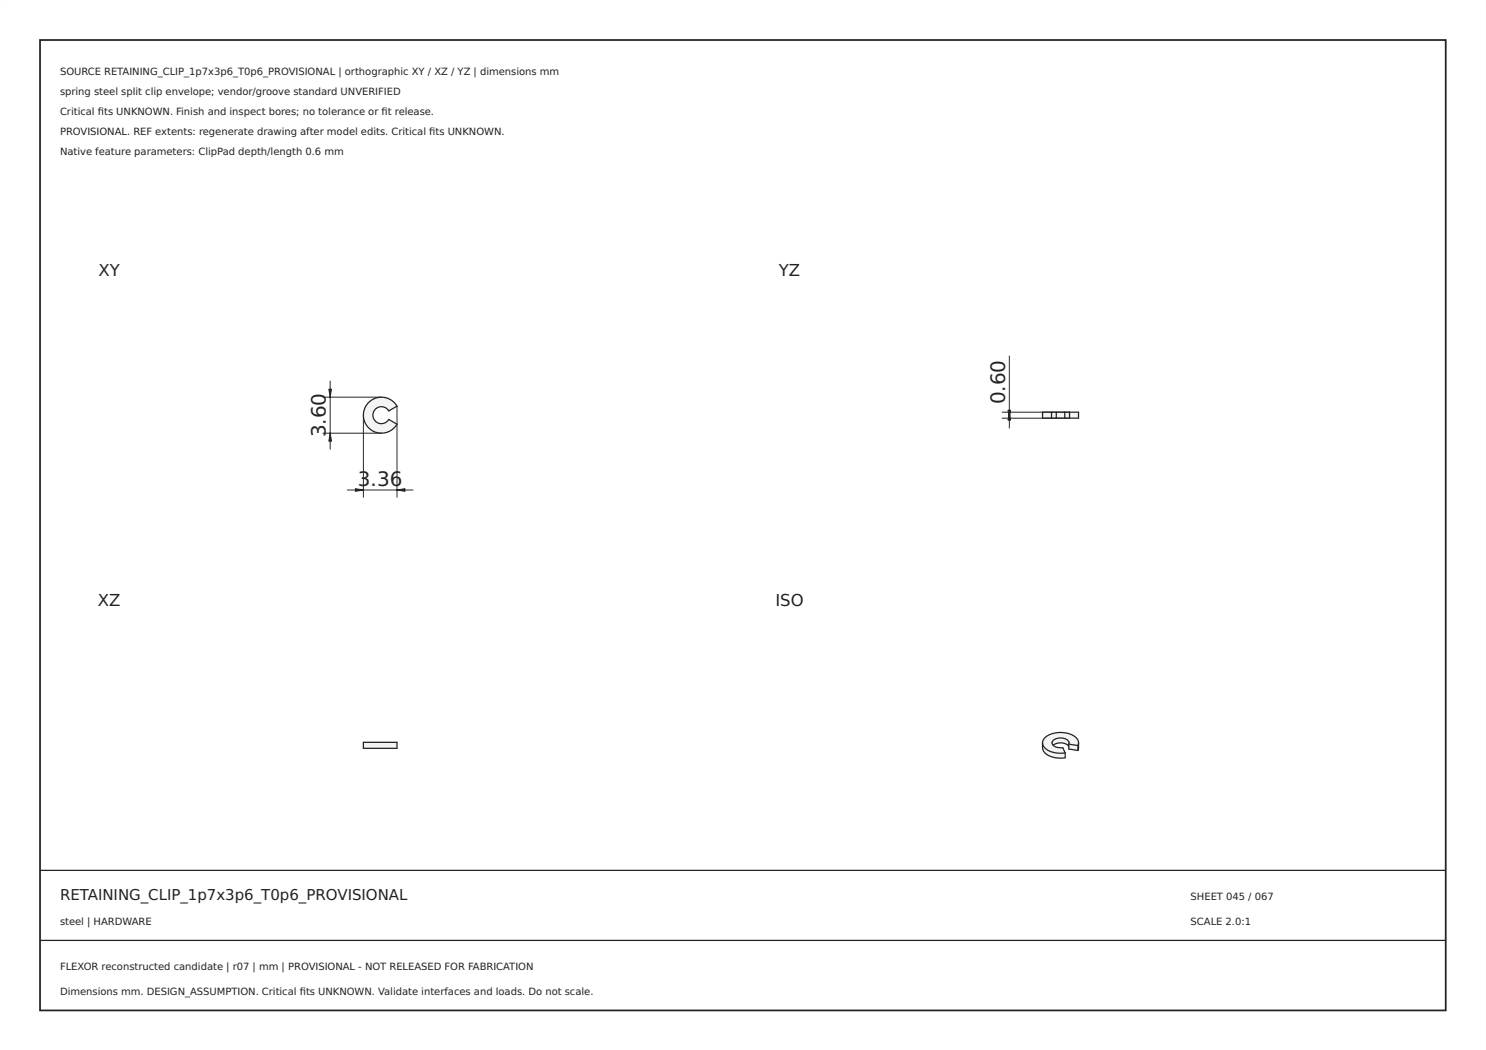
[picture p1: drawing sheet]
<svg xmlns="http://www.w3.org/2000/svg" width="297mm" height="210mm" viewBox="0 0 297 210" stroke-linecap="round" stroke-linejoin="round" font-family="sans-serif">
<path d="M0 0h297v210h-297zM0 0v210h297v-210z" fill="#000"/>
<path d="M8 8h281v194h-281z" fill="none" stroke="#222" stroke-width=".35"/>
<path d="M8 174h281zM8 188h281z" fill="#000" stroke="#222" stroke-width=".25"/>
<path d="M73.6 80.6a3.6 3.6 0 0 1 5.8 .6l-1.7 .9a1.7 1.7 0 0 0-2.6-.4 1.7 1.7 0 0 0 0 2.6 1.7 1.7 0 0 0 2.6-.5l1.7 1a3.6 3.6 0 0 1-5.3 1.1 3.6 3.6 0 0 1-.5-5.3z" fill-rule="evenodd" fill="#f1f3f5"/>
<path d="M73.6 80.6a3.6 3.6 0 0 1 5.8 .6l-1.7 .9a1.7 1.7 0 0 0-2.6-.4 1.7 1.7 0 0 0 0 2.6 1.7 1.7 0 0 0 2.6-.5l1.7 1a3.6 3.6 0 0 1-5.3 1.1 3.6 3.6 0 0 1-.5-5.3z" fill="none" stroke="#212529" stroke-width=".25"/>
<path d="M64.6 79.4h11.6M66 76.2v13.6M64.6 86.6h11.6M69.4 98h13.2M72.6 83v16.4M79.4 81.2v18.2" fill="none" stroke="#212529" stroke-width=".2"/>
<g fill="#212529" stroke="#212529" stroke-width=".2">
<path d="M79.4 98l1.6-.3v.5z"/>
<path d="M71 97.7l1.6 .3-1.6 .2z"/>
<path d="M65.7 77.8h.6l-.3 1.6z"/>
<path d="M66 86.6l.3 1.6h-.6z"/>
</g>
<path d="M72.6 148.4h6.8v1.2h-6.8z" fill-rule="evenodd" fill="#f1f3f5"/>
<path d="M72.6 148.4h6.8v1.2h-6.8z" fill="none" stroke="#212529" stroke-width=".25"/>
<g fill="#f1f3f5">
<path d="M213.8 82.4h1.8v1.2h-1.8z" fill-rule="evenodd"/>
<path d="M212.8 82.4h1v1.2h-1z" fill-rule="evenodd"/>
<path d="M211.1 82.4h1.7v1.2h-1.7z" fill-rule="evenodd"/>
<path d="M210.2 82.4h.9v1.2h-.9z" fill-rule="evenodd"/>
<path d="M208.4 82.4h1.8v1.2h-1.8z" fill-rule="evenodd"/>
</g>
<path d="M210.2 82.4h-1.8v1.2h1.8M210.2 82.4v1.2M210.2 83.6h.9M210.2 82.4h.9M211.1 83.6h1.7M211.1 82.4h1.7M211.1 82.4v1.2M212.8 83.6h1M212.8 82.4h1M212.8 82.4v1.2M213.8 82.4h1.8v1.2h-1.8M213.8 82.4v1.2" fill="none" stroke="#212529" stroke-width=".25"/>
<path d="M201.8 71.2v14.4M200.3 82.4h13.5M200.3 83.6h13.5" fill="none" stroke="#212529" stroke-width=".2"/>
<g fill="#212529" stroke="#212529" stroke-width=".2">
<path d="M201.8 82.4l.2 1.6h-.5z"/>
<path d="M201.5 82h.5l-.2 1.6z"/>
</g>
<g fill="#f1f3f5">
<path d="M215.6 148.5l-.1 1.5z" fill-rule="evenodd"/>
<path d="M213.6 148.8l1.9 .2v1l-1.9-.3z" fill-rule="evenodd"/>
<path d="M208.8 147.6a5.1 5.1 0 0 1 6.4 0 1.29 1.29 0 0 1 .3 1.4l-1.9-.2a.76 .76 0 0 0-.6-1.1 2.31 2.31 0 0 0-2.6 .5l-.1 .3a1.64 1.64 0 0 0 2.1 1l.5 1a4.7 4.7 0 0 1-4.3-1.2 1.3 1.3 0 0 1 .2-1.7z" fill-rule="evenodd"/>
<path d="M210.6 147.9a2.39 2.39 0 0 1 3 .3v1a2.3 2.3 0 0 0-3.1-.2l-.1-.2a.65 .65 0 0 1 .2-.9z" fill-rule="evenodd"/>
<path d="M208.4 148.5a2.86 2.86 0 0 0 2.9 2h1.6v1a4.7 4.7 0 0 1-4.3-1.3l-.2-.7z" fill-rule="evenodd"/>
</g>
<path d="M208.4 148.5a2.45 2.45 0 0 0 2.4 2.9l2.1 .1v-1M208.4 148.5a2.75 2.75 0 0 1 2.8-2 4.3 4.3 0 0 1 4.3 1.5l.1 .5M208.4 148.5a2.86 2.86 0 0 0 2.9 2h1.6M210.5 149a2.32 2.32 0 0 1 3.1 .2M213.6 148.8a.76 .76 0 0 0-.6-1.1 2.31 2.31 0 0 0-2.6 .5 .93 .93 0 0 0 .9 1.2l1.1 .1 .5 1M213.6 148.8v.9l1.9 .3M213.6 148.8l1.9 .2M215.5 149v1M215.6 148.5l-.1 1.5M215.6 148.5l-.1 .5" fill="none" stroke="#212529" stroke-width=".25"/>
<g font-size="4" fill="#212529">
<text x="200.9" y="80.8" transform="rotate(-90 200.9 80.8)">0.60</text>
<text x="65.2" y="87.4" transform="rotate(-90 65.2 87.4)">3.60</text>
<text x="71.5" y="97.1">3.36</text>
</g>
<g font-size="3.3" fill="#212529">
<text x="19.7" y="55.1">XY</text>
<text x="155.7" y="55.1">YZ</text>
<text x="19.6" y="121.1">XZ</text>
<text x="155" y="121.1">ISO</text>
</g>
<text font-size="3" fill="#222" x="12" y="180">RETAINING_CLIP_1p7x3p6_T0p6_PROVISIONAL</text>
<g font-size="2" fill="#222">
<text x="12" y="15">SOURCE RETAINING_CLIP_1p7x3p6_T0p6_PROVISIONAL | orthographic XY / XZ / YZ | dimensions mm</text>
<text x="12" y="19">spring steel split clip envelope; vendor/groove standard UNVERIFIED</text>
<text x="12" y="23">Critical fts UNKNOWN. Finish and inspect bores; no tolerance or ft release.</text>
<text x="19.6" y="23">i</text>
<text x="76.3" y="23">i</text>
<text x="12" y="27">PROVISIONAL. REF extents: regenerate drawing after model edits. Critical fts UNKNOWN.</text>
<text x="85.8" y="27">i</text>
<text x="12" y="31">Native feature parameters: ClipPad depth/length 0.6 mm</text>
<text x="238" y="180">SHEET 045 / 067</text>
<text x="12" y="185">steel | HARDWARE</text>
<text x="238" y="185">SCALE 2.0:1</text>
<text x="12" y="194">FLEXOR reconstructed candidate | r07 | mm | PROVISIONAL - NOT RELEASED FOR FABRICATION</text>
<text x="12" y="199">Dimensions mm. DESIGN_ASSUMPTION. Critical fts UNKNOWN. Validate interfaces and loads. Do not scale.</text>
<text x="59.9" y="199">i</text>
</g>
</svg>
